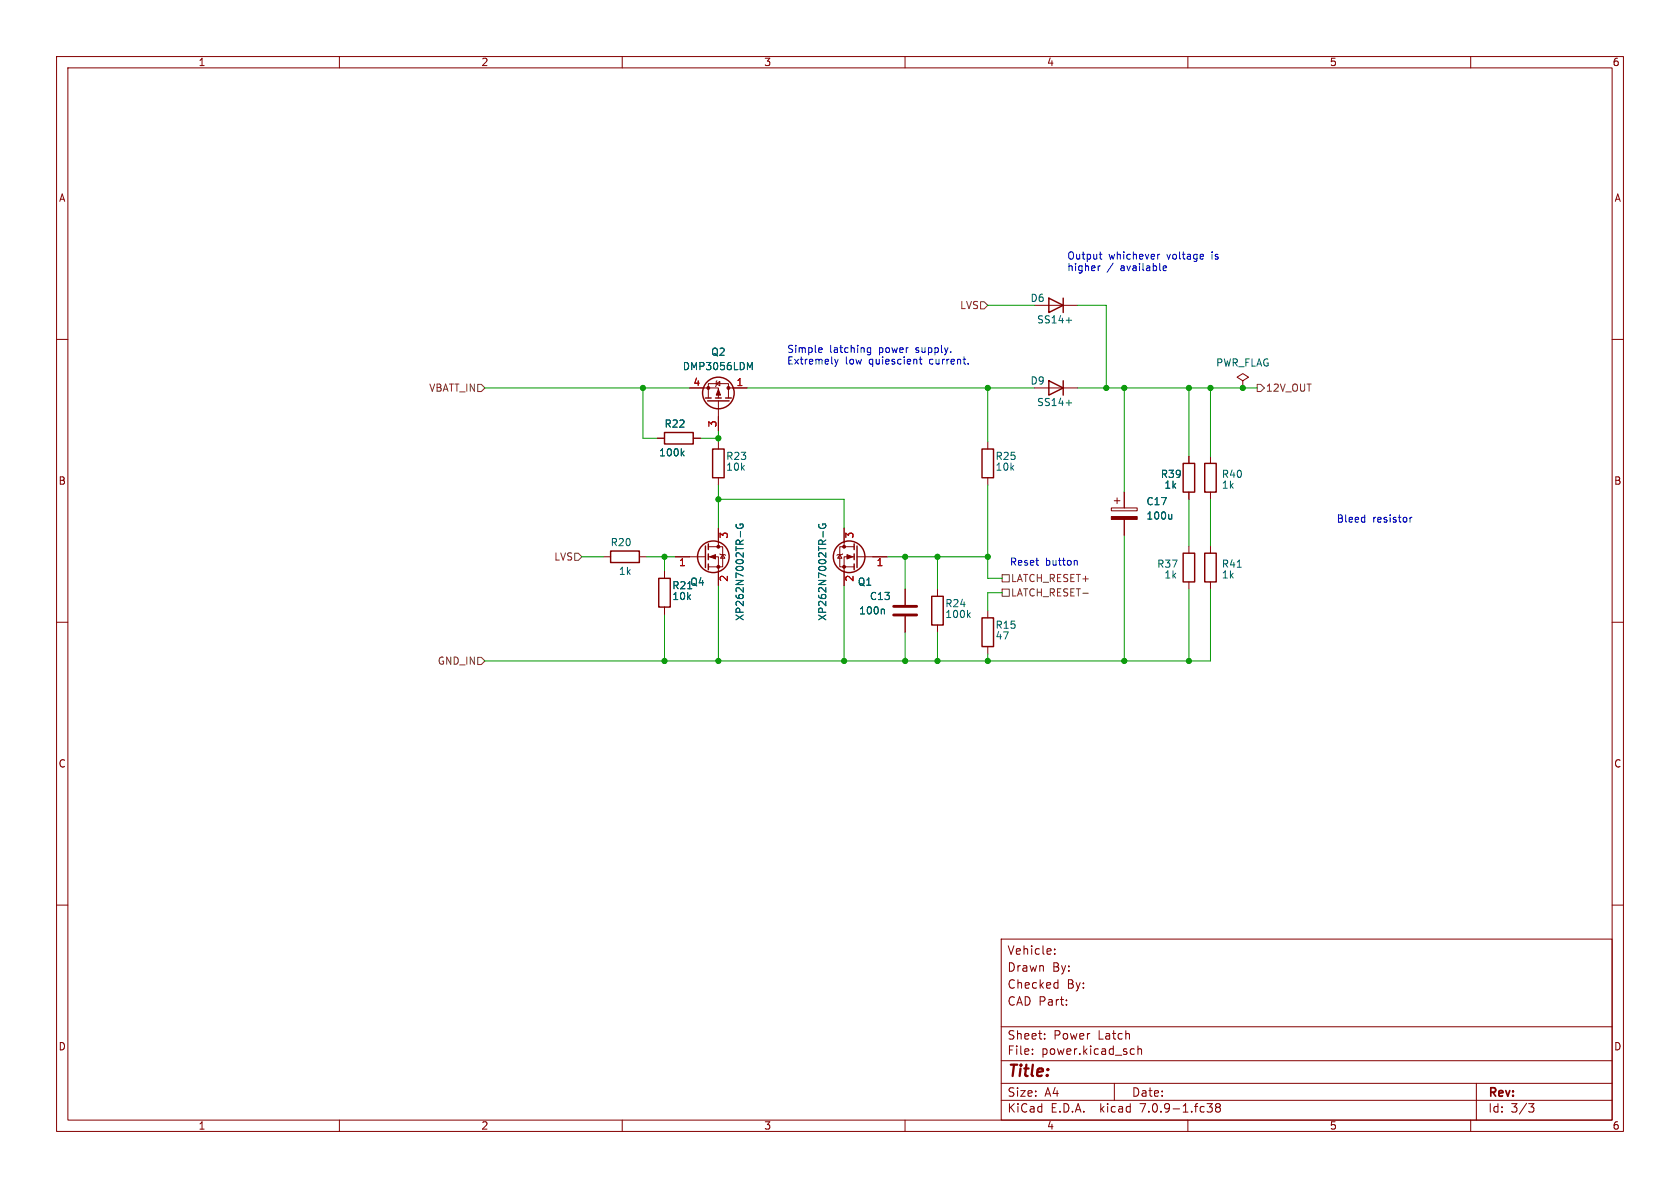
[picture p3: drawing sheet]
<svg xmlns="http://www.w3.org/2000/svg" width="297mm" height="210mm" viewBox="0 0 297 210" stroke-linecap="round" stroke-linejoin="round" font-family="sans-serif">
<g fill="none" stroke="#840000" stroke-width=".18">
<path d="M10 10h277v190h-277zM12 12h273v186h-273zM60 10v2M110 10v2M160 10v2M210 10v2M260 10v2M10 60h2M182.9 54h7.6M285 60h2M116.2 77.5h1.3M121.9 68.6h5.1v1.8"/>
<path d="M122.6 77.5h1.2M125.2 70.4v-2.6h3.6v2.6M126.6 67.8l.7-.4v.8zM126.7 67.3l-.1 .1v.8l-.1 .1M127 70.9v5.3M127 78.1v1.3M128.8 68.6h3.3M174.6 78.1v1.3M182.9 68.6h7.6M219.7 67.3l-1-.6 1-.7 1 .7-1 .6v1.3M219.7 68.6h.1M106.7 98.4h1.2"/>
<path d="M113 98.4h1.3M119.4 98.4h5.3M125.2 98.4h1.8v5.1M125.2 96.6h2.6v3.6h-2.6M127 84.5v1.2M127 93.3v3.3M127.3 97.9l.1 .1h.7l.2 .2M127.8 98l.3 .7h-.7zM148.5 98l.3 .7h-.7zM149 97.9l-.2 .1h-.7l-.1 .2M149.2 93.3v3.3M151 98.4h-1.8v5.1"/>
<path d="M151 96.6h-2.5v3.6h2.5M151.5 98.4h5.3M174.6 84.5v1.2M196.5 89.8h4.5v.5h-4.5zM197 88.5h1M197.5 88v1M198.8 87v2.8M198.8 91.8v2.8M210.2 80.6v1.3M210.2 87v1.3M210.2 96.5v1.3M214 80.6v1.3"/>
<path d="M214 87v1.3M214 96.5v1.3M10 110h2M117.5 101v1.2M117.5 107.3v1.3M160 104.1v2.8M160 109v2.8M165.7 104.1v1.3M165.7 110.5v1.3M174.6 108v1.2M174.6 114.3v1.3M210.2 102.9v1.2"/>
<path d="M214 102.9v1.2M285 110h2M10 160h2M285 160h2M177 166h108v32h-108zM186.5 167.8v.1M186.5 168.6v.1M186.6 173.7l.4 .1M187 173.2v1.5M187 174.6l-.4 .1M188.5 177.6v.1M188.5 176.8v.1"/>
<path d="M60 198v2M110 198v2M160 198v2M177 194.5h108M177 191.5h108M177 187.5h108M177 181.5h108M182.5 186.3v.1M182.5 185.5v.1M184.7 183.6v.1M184.7 182.8v.1M197 191.5v3"/>
<path d="M200.1 185.4l.4 .1M200.5 186.3l-.4 .1M201.2 185.5l.2-.1 .3 .1 .1 .9M201.2 184.9v1.5M210 198v2M213.4 195.1h.9l-.5 .6 .4 .1v.7l-.2 .1-.5-.1M215.2 195.7l-.3-.2 .3-.4 .4 .1 .1 .2-.2 .3M215.2 195.7l-.3 .3v.3l.3 .3 .4-.1 .1-.2v-.4l-.2-.2M215.2 195.7h.3M260 198v2M261 191.5v6.5M270.2 195.1h1l-.5 .6 .4 .1 .1 .5-.3 .3h-.4"/>
</g>
<g fill="#840000" stroke="#840000" stroke-width=".18">
<path d="M196.5 91.3h4.5v.5h-4.5z"/>
<path d="M127 68.8l.4 1.1h-.8z"/>
<path d="M149.7 98l1 .4-1 .4z"/>
<path d="M125.5 98.4l1-.4v.8z"/>
<circle cx="125.2" cy="68.6" r=".25"/>
<circle cx="128.8" cy="68.6" r=".25"/>
<circle cx="149.2" cy="100.2" r=".25"/>
<circle cx="149.2" cy="96.6" r=".25"/>
<circle cx="127" cy="100.2" r=".25"/>
<circle cx="127" cy="96.6" r=".25"/>
</g>
<g fill="none" stroke="#006464" stroke-width=".18">
<path d="M188.5 56.6h1M120.9 79.7l-.5 .5M132.6 65l.4-.9v1.2M188.5 71.2h1M120.6 80.1l.3 .5M130.2 92.7a.59 .59 0 0 0 .6 .7 .59 .59 0 0 0 .5-.7l-.5-.1v.3M130.9 94v.9M144.8 92.7a.59 .59 0 0 0 .6 .7 .59 .59 0 0 0 .5-.7l-.4-.1v.3M145.5 94v.9M207.2 90.9v.9M207.2 91.6l-.2 .2M156.2 107.7l.2 .2v.6"/>
<path d="M171.2 108.7l.3 .5M171.5 108.3l-.5 .5M218.7 100.3h.8"/>
</g>
<g fill="none" stroke="#840000" stroke-width=".25">
<path d="M185.4 52.7l2.6 1.3-2.6 1.2zM188 52.7v2.5M117.5 76.5h5.1v2h-5.1zM124.7 70.4h1M125.1 70.9h3.8M126 79.4h2v5.1h-2zM126.5 70.4h1M128.3 70.4h1M173.6 79.4h2v5.1h-2zM185.4 67.3l2.6 1.3-2.6 1.3zM188 67.3v2.6M107.9 97.4h5.1v2h-5.1z"/>
<path d="M124.7 96.5v3.8M125.2 96.1v1.1M125.2 97.9v1M125.2 99.7v1M151 96.1v1.1M151 97.9v1M151 99.7v1M151.5 96.5v3.8M209.2 81.9h2v5.1h-2zM209.2 97.8h2v5.1h-2zM213 97.8h2v5.1h-2zM213 81.9h2v5.1h-2z"/>
<path d="M116.5 102.2h2v5.1h-2zM164.7 105.4h2.1v5.1h-2.1zM173.6 109.2h2v5.1h-2z"/>
<circle cx="127" cy="69.5" r="2.79"/>
<circle cx="126.1" cy="98.4" r="2.79"/>
<circle cx="150.1" cy="98.4" r="2.79"/>
</g>
<path d="M158 108.7h4.1M158 107.2h4.1" fill="none" stroke="#840000" stroke-width=".51"/>
<path d="M173.4 53.3h.6l.6 .7-.6 .6h-.6zM84.5 67.9h.6l.6 .7-.6 .6h-.6zM222.2 67.9h.7l.6 .7-.6 .6h-.7zM101.6 97.8h.6l.7 .6-.7 .7h-.6zM84.5 116.2h.6l.6 .6-.6 .7h-.6zM177.2 101.6h1.2v1.3h-1.2zM177.2 104.1h1.2v1.3h-1.2z" fill="none" stroke="#725600" stroke-width=".18"/>
<g fill="none" stroke="#0000c2" stroke-width=".18">
<path d="M194.1 47v.8M194.3 45h.5M194.5 44.5v1.1l.3 .2M194.5 47l-.4 .2M204.7 45v.8M205 45l-.3 .2M205.7 47.1l.4-.1 .1 .3-.6 .1M205.7 47.8h.5M212.6 45l.2 .3-.6 .1M212.7 45.7l-.1 .1M144.9 61.5h.4v.3l-.6 .1M145.3 62.3h-.4"/>
<path d="M147.6 63.5l.3 .9M147.9 64.4l-.3 .4M148.2 63.5l-.3 .9M153.9 61.5h-.3l-.3 .2 .1 .6h.5M153.9 61.5v1l-.1 .2M162.5 63.5h.5M162.7 63.1v1.1l.3 .2M171.2 64.2v.2M190.1 99.1l.3 .2v.6M241.2 91.4l.1 .1M241.3 91v1.3M241.3 92.2l-.1 .1"/>
<path d="M249.3 91.4v.9M249.6 91.4l-.3 .3"/>
</g>
<g fill="none" stroke="#009600" stroke-width=".18">
<path d="M174.6 54h8.3M190.5 54h5.1v14.6M85.7 68.6h36.2M113.7 68.6v8.9h2.5M123.8 77.5h3.2M127 76.2v1.9M132.1 68.6h50.8M174.6 68.6v9.5M190.5 68.6h31.7M198.8 68.6v18.4M210.2 68.6v12M214 68.6v12"/>
<path d="M102.9 98.4h3.8M114.3 98.4h5.1M117.5 98.4v2.6M127 85.7v7.6M127 88.3h22.2v5M156.8 98.4h17.8M160 98.4v5.7M165.7 98.4v5.7M174.6 85.7v16.5h2.6M198.8 94.6v22.2M210.2 88.3v8.2M214 88.3v8.2"/>
<path d="M117.5 108.6v8.2M127 103.5v13.3M149.2 103.5v13.3M160 111.8v5M165.7 111.8v5M174.6 115.6v1.2M177.2 104.8h-2.6v3.2M210.2 104.1v12.7M214 104.1v12.7h-128.3"/>
</g>
<g fill="#009600" stroke="#009600" stroke-width=".18">
<circle cx="174.6" cy="68.6" r=".46"/>
<circle cx="174.6" cy="98.4" r=".46"/>
<circle cx="210.2" cy="116.8" r=".46"/>
<circle cx="198.8" cy="116.8" r=".46"/>
<circle cx="165.7" cy="98.4" r=".46"/>
<circle cx="174.6" cy="116.8" r=".46"/>
<circle cx="165.7" cy="116.8" r=".46"/>
<circle cx="160" cy="116.8" r=".46"/>
<circle cx="160" cy="98.4" r=".46"/>
<circle cx="127" cy="116.8" r=".46"/>
<circle cx="149.2" cy="116.8" r=".46"/>
<circle cx="127" cy="88.3" r=".46"/>
<circle cx="214" cy="68.6" r=".46"/>
<circle cx="198.8" cy="68.6" r=".46"/>
<circle cx="210.2" cy="68.6" r=".46"/>
<circle cx="195.6" cy="68.6" r=".46"/>
<circle cx="219.7" cy="68.6" r=".46"/>
<circle cx="117.5" cy="98.4" r=".46"/>
<circle cx="117.5" cy="116.8" r=".46"/>
<circle cx="127" cy="77.5" r=".46"/>
<circle cx="113.7" cy="68.6" r=".46"/>
</g>
<text font-size="2.8" fill="#840000" x="178" y="190.9">Title:</text>
<g font-size="2.1" fill="#840000">
<text x="178" y="172">Drawn</text>
<text x="178" y="169">Vehicle:</text>
<text x="186" y="172">By:</text>
<text x="178" y="178">CAD Part:</text>
<text x="178" y="175">Checked</text>
<text x="188.6" y="175">By:</text>
<text x="178" y="184">Sheet:</text>
<text x="186.2" y="184">Power</text>
<text x="194.2" y="184">Latch</text>
<text x="178" y="186.7">File:</text>
<text x="184.1" y="186.7">power.kicad_sch</text>
<text x="178" y="196.9">KiCad</text>
<text x="178" y="194.1">Size:</text>
<text x="184.7" y="194.1">A4</text>
<text x="185.7" y="196.9">E.D.A.</text>
<text x="194.6" y="196.9">kicad</text>
<text x="200" y="194.1">Date:</text>
<text x="201.8" y="196.9">7.0.9-1.fc38</text>
<text x="263" y="194.3">Rev:</text>
<text x="263" y="196.9">Id:</text>
<text x="267.1" y="196.9">3/3</text>
</g>
<g font-size="1.8" fill="#840000">
<text x="35" y="11.9">1</text>
<text x="85" y="11.9">2</text>
<text x="135" y="11.9">3</text>
<text x="185" y="11.9">4</text>
<text x="235" y="11.9">5</text>
<text x="285" y="11.9">6</text>
<text x="10.3" y="35.9">A</text>
<text x="285.3" y="35.9">A</text>
<text x="10.3" y="85.9">B</text>
<text x="285.3" y="85.9">B</text>
<text x="10.3" y="135.9">C</text>
<text x="285.3" y="135.9">C</text>
<text x="10.3" y="185.9">D</text>
<text x="285.3" y="185.9">D</text>
<text x="35" y="199.9">1</text>
<text x="85" y="199.9">2</text>
<text x="135" y="199.9">3</text>
<text x="185" y="199.9">4</text>
<text x="235" y="199.9">5</text>
<text x="285" y="199.9">6</text>
</g>
<g font-size="1.8" fill="#0000c2">
<text x="188.6" y="46">Output</text>
<text x="196" y="46">whichever</text>
<text x="206.4" y="46">voltage</text>
<text x="214.5" y="46">is</text>
<text x="188.6" y="48">higher</text>
<text x="195.7" y="48">/</text>
<text x="198.2" y="48">available</text>
<text x="139.1" y="62.5">Simple</text>
<text x="139.1" y="64.5">Extremely</text>
<text x="146.6" y="62.5">latching</text>
<text x="149.4" y="64.5">low</text>
<text x="153.7" y="64.5">quiescient</text>
<text x="155.5" y="62.5">power</text>
<text x="162.2" y="62.5">supply.</text>
<text x="164.6" y="64.5">current.</text>
<text x="236.2" y="92.5">Bleed</text>
<text x="242.7" y="92.5">resistor</text>
<text x="178.4" y="100.1">Reset</text>
<text x="184.8" y="100.1">button</text>
</g>
<g font-size="1.8" fill="#006464">
<text x="182.1" y="53.6">D6</text>
<text x="183.2" y="57.4">SS14+</text>
<text x="120.6" y="65.6">DMP3056LDM</text>
<text x="125.6" y="63.1">Q2</text>
<text x="214.9" y="65">PWR_FLAG</text>
<text x="182.1" y="68.2">D9</text>
<text x="183.2" y="72">SS14+</text>
<text x="117.4" y="75.8">R22</text>
<text x="116.4" y="80.9">100k</text>
<text x="128.3" y="83.4">10k</text>
<text x="128.3" y="81.5">R23</text>
<text x="175.9" y="83.4">10k</text>
<text x="175.9" y="81.5">R25</text>
<text x="202.6" y="89.5">C17</text>
<text x="205.1" y="84.7">R39</text>
<text x="205.7" y="86.6">1k</text>
<text x="215.9" y="84.7">R40</text>
<text x="215.9" y="86.6">1k</text>
<text x="202.6" y="92">100u</text>
<text x="107.9" y="96.7">R20</text>
<text x="109.3" y="101.8">1k</text>
<text x="204.5" y="100.6">R37</text>
<text x="215.9" y="100.6">R41</text>
<text x="118.8" y="106.3">10k</text>
<text x="118.8" y="104.4">R21</text>
<text x="121.9" y="103.7">Q4</text>
<text x="151.6" y="103.7">Q1</text>
<text x="153.7" y="106.3">C13</text>
<text x="167" y="107.5">R24</text>
<text x="205.7" y="102.5">1k</text>
<text x="215.9" y="102.5">1k</text>
<text x="131.7" y="109.8" transform="rotate(-90 131.7 109.8)">XP262N7002TR-G</text>
<text x="146.3" y="109.8" transform="rotate(-90 146.3 109.8)">XP262N7002TR-G</text>
<text x="151.8" y="108.8">100n</text>
<text x="167" y="109.4">100k</text>
<text x="175.9" y="111.4">R15</text>
<text x="175.9" y="113.3">47</text>
</g>
<g font-size="1.8" fill="#725600">
<text x="169.6" y="54.8">LVS</text>
<text x="75.8" y="69.4">VBATT_IN</text>
<text x="223.7" y="69.4">12V_OUT</text>
<text x="97.9" y="99.3">LVS</text>
<text x="178.6" y="103.1">LATCH_RESET+</text>
<text x="178.6" y="105.6">LATCH_RESET-</text>
<text x="77.3" y="117.7">GND_IN</text>
</g>
<g font-size="1.8" fill="#a90000">
<text x="122.5" y="68.3">4</text>
<text x="130.1" y="68.3">1</text>
<text x="126.7" y="75.6" transform="rotate(-90 126.7 75.6)">3</text>
<text x="129" y="95.3" transform="rotate(-90 129 95.3)">3</text>
<text x="151.2" y="95.3" transform="rotate(-90 151.2 95.3)">3</text>
<text x="119.9" y="100.4">1</text>
<text x="154.9" y="100.4">1</text>
<text x="129" y="102.9" transform="rotate(-90 129 102.9)">2</text>
<text x="151.2" y="102.9" transform="rotate(-90 151.2 102.9)">2</text>
</g>
</svg>
